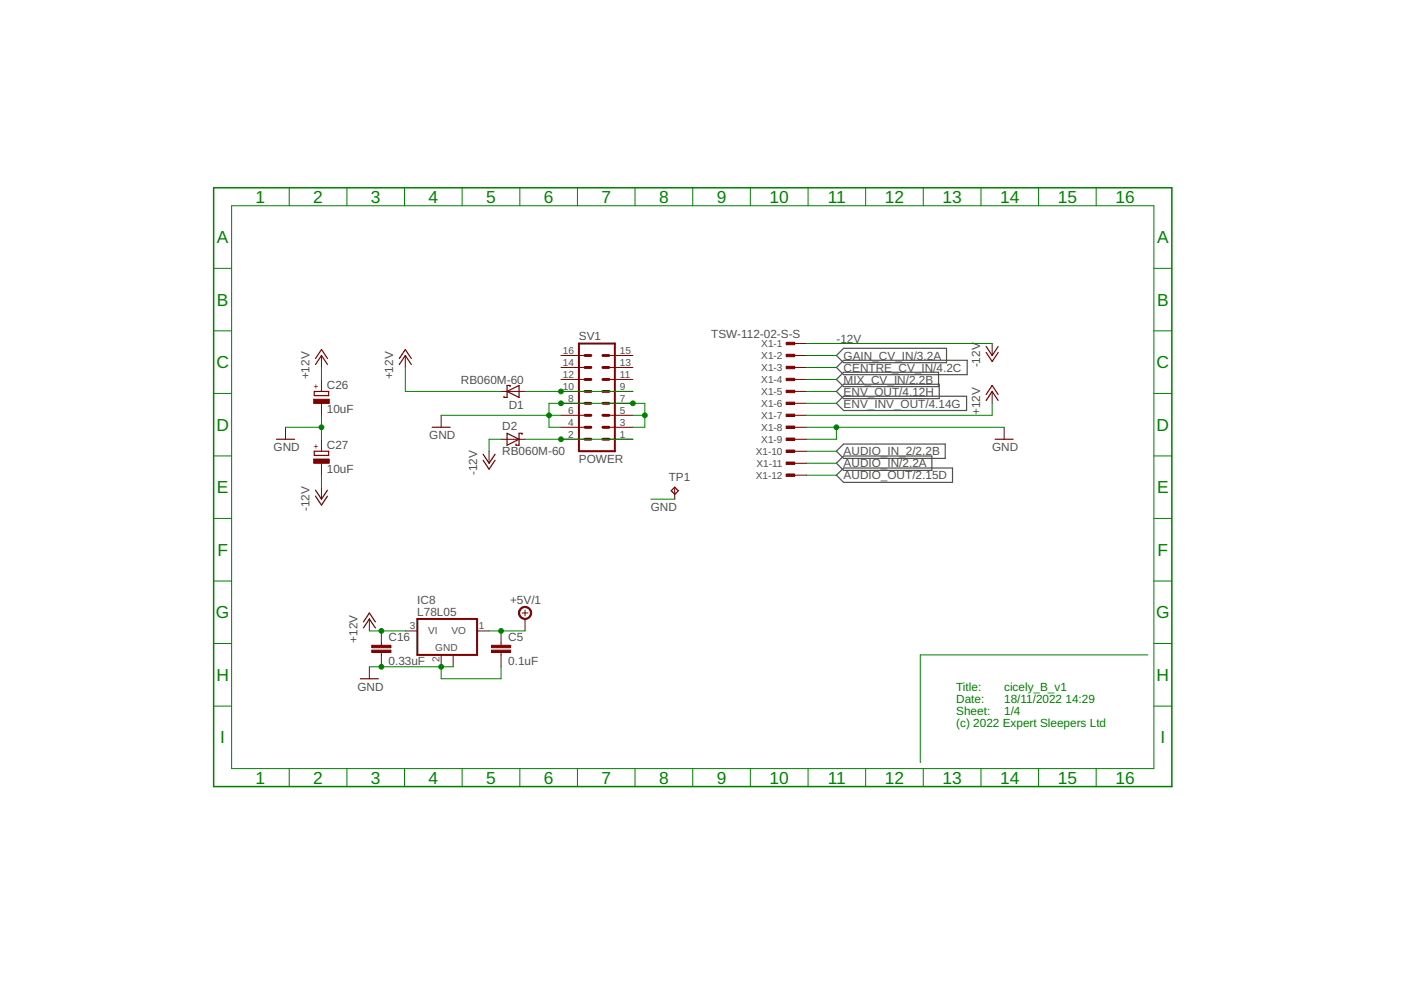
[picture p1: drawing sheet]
<svg xmlns="http://www.w3.org/2000/svg" width="297mm" height="210mm" viewBox="0 0 297 210" stroke-linecap="round" stroke-linejoin="round" font-family="sans-serif">
<path d="M178.9 73.9h21.8v3h-21.8l-1.6-1.5zM178.9 76.4h26.2v3h-26.2l-1.6-1.5zM178.9 78.9h20.1v3.1h-20.1l-1.6-1.5zM177.3 98.2l1.6-1.5h18.7v3h-18.7zM177.3 95.7l1.6-1.6h21.5v3.1h-21.5zM177.3 85.5l1.6-1.5h26v3h-26zM178.9 81.5h20.2v3h-20.2l-1.6-1.5zM177.3 100.8l1.6-1.6h23.1v3.1h-23.1z" fill="none" stroke="#505050" stroke-width=".25"/>
<path d="M122.7 72.8h7.7v22.9h-7.7zM88.5 131.2h12.7v7.7h-12.7z" fill="none" stroke="#800000" stroke-width=".42"/>
<g fill="none" stroke="#800000" stroke-width=".21">
<path d="M68.2 75.4v2.5M85.9 75.4v2.5M118.9 77.9h5.1M118.9 75.4h5.1M129.1 77.9h5.1M129.1 75.4h5.1M168.5 77.9h2.5M168.5 75.4h2.5M168.5 72.8h2.5M210.4 72.8v2.6M60.5 90.6v2.5M68.2 80.5v2.5"/>
<path d="M68.2 85.5v2.6M68.2 93.1v2.6M68.2 98.2v2.6M93.5 88.1v2.5M103.7 95.7v2.5M106.2 93.1h5.1M106.2 83h5.1M118.9 80.5h5.1M118.9 93.1h5.1M118.9 90.6h5.1M118.9 88.1h5.1M118.9 85.5h5.1"/>
<path d="M118.9 83h5.1M129.1 80.5h5.1M129.1 93.1h5.1M129.1 90.6h5.1M129.1 88.1h5.1M129.1 85.5h5.1M129.1 83h5.1M168.5 80.5h2.5M168.5 93.1h2.5M168.5 90.6h2.5M168.5 88.1h2.5M168.5 85.5h2.5"/>
<path d="M168.5 83h2.5M168.5 95.7h2.5M168.5 98.2h2.5M210.4 83v2.5M212.9 90.6v2.5M68.2 103.3v2.5M143.1 103.3v2.5M168.5 100.8h2.5M78.3 131.2v2.6M80.9 133.8v3M80.9 138.3v3.1M85.9 133.8h2.6"/>
<path d="M93.5 138.9v2.5M96.1 138.9v2.5M101.2 133.8h2.5M106.2 133.8v3M106.2 138.3v3.1M110.7 130h1.3M111.3 129.3v1.3M111.3 131.2v2.6M78.3 141.4v2.5"/>
</g>
<g fill="none" stroke="#800000" stroke-width=".61">
<path d="M124 77.9h1.3M124 75.4h1.3M127.8 77.9h1.3M127.8 75.4h1.3M124 83h1.3M124 85.5h1.3M124 88.1h1.3M124 90.6h1.3M124 93.1h1.3M124 80.5h1.3M127.8 83h1.3M127.8 85.5h1.3"/>
<path d="M127.8 88.1h1.3M127.8 90.6h1.3M127.8 93.1h1.3M127.8 80.5h1.3"/>
</g>
<g fill="none" stroke="#800000" stroke-width=".25">
<path d="M66.9 77.3l1.3-1.9 1.2 1.9M66.9 76l1.3-1.9 1.2 1.9M84.7 77.3l1.2-1.9 1.3 1.9M84.7 76l1.2-1.9 1.3 1.9M209.1 73.5l1.3 1.9 1.2-1.9M209.1 74.7l1.3 1.9 1.2-1.9M58.6 93.1h3.8M66.6 83h3.1v.9h-3.1zM66.6 95.7h3.1v.9h-3.1zM91.6 90.6h3.8M102.4 96.3l1.3 1.9 1.3-1.9M102.4 97.6l1.3 1.9 1.3-1.9"/>
<path d="M107.5 83l2.5-1.3v2.6zM107.5 91.9l2.5 1.2-2.5 1.3zM108.1 82v-.3h-.6v2.6h-.6v-.3M110.7 92.1v-.2h-.7v2.5h-.6v-.3M209.1 84.9l1.3-1.9 1.2 1.9M209.1 83.6l1.3-1.9 1.2 1.9M211 93.1h3.8M66.9 103.9l1.3 1.9 1.2-1.9M66.9 105.2l1.3 1.9 1.2-1.9M142.3 104.1l.8-.8 .7 .8-.7 .7zM77 133.1l1.3-1.9 1.3 1.9M77 131.9l1.3-1.9 1.3 1.9"/>
<path d="M76.4 143.9h3.8"/>
</g>
<g fill="#800000" stroke="#800000" stroke-width=".21">
<path d="M66.5 84.6h3.3v.9h-3.3z"/>
<path d="M66.5 97.3h3.3v.9h-3.3z"/>
<path d="M78.8 137.8h4.1v.5h-4.1z"/>
<path d="M78.8 136.8h4.1v.5h-4.1z"/>
<path d="M104.2 137.8h4.1v.5h-4.1z"/>
<path d="M104.2 136.8h4.1v.5h-4.1z"/>
<path d="M166.7 72.6h1.8v.5h-1.8z"/>
<path d="M166.7 75.1h1.8v.5h-1.8z"/>
<path d="M166.7 77.7h1.8v.5h-1.8z"/>
<path d="M166.7 80.2h1.8v.5h-1.8z"/>
<path d="M166.7 82.7h1.8v.5h-1.8z"/>
<path d="M166.7 85.3h1.8v.5h-1.8z"/>
<path d="M166.7 87.8h1.8v.5h-1.8z"/>
<path d="M166.7 90.3h1.8v.5h-1.8z"/>
<path d="M166.7 92.9h1.8v.5h-1.8z"/>
<path d="M166.7 95.4h1.8v.5h-1.8z"/>
<path d="M166.7 98h1.8v.5h-1.8z"/>
<path d="M166.7 100.5h1.8v.5h-1.8z"/>
</g>
<path d="M110.3 129a1.4 1.4 0 0 1 2.2 .2 1.4 1.4 0 0 1-.8 2.1 1.4 1.4 0 0 1-1.8-1.3h.3a1.15 1.15 0 0 1 1.6-1.1 1.15 1.15 0 0 1 .3 1.9 1.15 1.15 0 0 1-1.9-.6v-.2h-.3z" fill-rule="evenodd" fill="#800000" stroke="#800000" stroke-width=".21"/>
<path d="M45.3 39.8h203.2v127h-203.2z" fill="none" stroke="#008000" stroke-width=".32"/>
<g fill="none" stroke="#008000" stroke-width=".21">
<path d="M61.3 39.8v3.8M73.6 39.8v3.8M85.8 39.8v3.8M98 39.8v3.8M110.2 39.8v3.8M122.4 39.8v3.8M134.6 39.8v3.8M146.9 39.8v3.8M159.1 39.8v3.8M171.3 39.8v3.8M183.5 39.8v3.8M195.7 39.8v3.8"/>
<path d="M208 39.8v3.8M220.2 39.8v3.8M232.4 39.8v3.8M45.3 56.9h3.8M49.1 43.6h195.5v119.4h-195.5zM244.6 56.9h3.9M45.3 70.1h3.8M68.2 77.9v2.6M85.9 77.9v5.1h20.3M171 72.8h39.4M171 75.4h6.3M171 77.9h6.3"/>
<path d="M244.6 70.1h3.9M45.3 83.4h3.8M45.3 96.7h3.8M60.5 90.6h7.7M68.2 88.1v5M93.5 88.1h25.4M106.2 93.1h-2.5v2.6M111.3 93.1h22.9M111.3 83h22.9M118.9 90.6h-2.5v-5.1h20.3v5.1h-2.5M134.2 88.1h2.5M171 85.5h6.3"/>
<path d="M171 90.6h41.9M171 83h6.3M171 98.2h6.3M171 80.5h6.3M171 95.7h6.3M177.3 90.6v2.5h-6.3M210.4 85.5v2.6h-39.4M244.6 83.4h3.9M244.6 96.7h3.9M45.3 109.9h3.8M68.2 100.8v2.5M138 105.8h5.1"/>
<path d="M171 100.8h6.3M244.6 109.9h3.9M45.3 123.2h3.8M45.3 136.4h3.8M78.3 133.8h7.6M103.7 133.8h7.6M243.4 138.9h-48.3v22.8M244.6 123.2h3.9M244.6 136.4h3.9M45.3 149.7h3.8M78.3 141.4h17.8M93.5 141.4v2.5h12.7v-2.5"/>
<path d="M244.6 149.7h3.9M61.3 163v3.8M73.6 163v3.8M85.8 163v3.8M98 163v3.8M110.2 163v3.8M122.4 163v3.8M134.6 163v3.8M146.9 163v3.8M159.1 163v3.8M171.3 163v3.8M183.5 163v3.8"/>
<path d="M195.7 163v3.8M208 163v3.8M220.2 163v3.8M232.4 163v3.8"/>
</g>
<g fill="#008000" stroke="#008000" stroke-width=".21">
<circle cx="134.2" cy="85.5" r=".51"/>
<circle cx="118.9" cy="85.5" r=".51"/>
<circle cx="116.4" cy="88.1" r=".51"/>
<circle cx="136.7" cy="88.1" r=".51"/>
<circle cx="68.2" cy="90.6" r=".51"/>
<circle cx="93.5" cy="141.4" r=".51"/>
<circle cx="80.9" cy="141.4" r=".51"/>
<circle cx="177.3" cy="90.6" r=".51"/>
<circle cx="80.9" cy="133.8" r=".51"/>
<circle cx="118.9" cy="83" r=".51"/>
<circle cx="118.9" cy="93.1" r=".51"/>
<circle cx="106.2" cy="133.8" r=".51"/>
</g>
<g font-size="3.7" fill="#008000">
<text x="54.2" y="43">1</text>
<text x="66.4" y="43">2</text>
<text x="78.6" y="43">3</text>
<text x="90.9" y="43">4</text>
<text x="103.1" y="43">5</text>
<text x="115.3" y="43">6</text>
<text x="127.5" y="43">7</text>
<text x="139.7" y="43">8</text>
<text x="152" y="43">9</text>
<text x="163.1" y="43">10</text>
<text x="175.5" y="43">11</text>
<text x="187.6" y="43">12</text>
<text x="199.8" y="43">13</text>
<text x="212" y="43">14</text>
<text x="224.3" y="43">15</text>
<text x="236.5" y="43">16</text>
<text x="46" y="51.6">A</text>
<text x="245.3" y="51.6">A</text>
<text x="46" y="64.8">B</text>
<text x="245.3" y="64.8">B</text>
<text x="45.9" y="78.1">C</text>
<text x="245.2" y="78.1">C</text>
<text x="45.9" y="91.3">D</text>
<text x="245.2" y="91.3">D</text>
<text x="46" y="104.6">E</text>
<text x="245.3" y="104.6">E</text>
<text x="46.1" y="117.8">F</text>
<text x="245.4" y="117.8">F</text>
<text x="45.8" y="131.1">G</text>
<text x="245.1" y="131.1">G</text>
<text x="45.9" y="144.4">H</text>
<text x="245.2" y="144.4">H</text>
<text x="46.7" y="157.6">I</text>
<text x="246" y="157.6">I</text>
<text x="54.2" y="166.2">1</text>
<text x="66.4" y="166.2">2</text>
<text x="78.6" y="166.2">3</text>
<text x="90.9" y="166.2">4</text>
<text x="103.1" y="166.2">5</text>
<text x="115.3" y="166.2">6</text>
<text x="127.5" y="166.2">7</text>
<text x="139.7" y="166.2">8</text>
<text x="152" y="166.2">9</text>
<text x="163.1" y="166.2">10</text>
<text x="175.5" y="166.2">11</text>
<text x="187.6" y="166.2">12</text>
<text x="199.8" y="166.2">13</text>
<text x="212" y="166.2">14</text>
<text x="224.3" y="166.2">15</text>
<text x="236.5" y="166.2">16</text>
</g>
<g font-size="2.5" fill="#505050">
<text x="150.8" y="71.6">TSW-112-02-S-S</text>
<text x="122.7" y="72.1">SV1</text>
<text x="177.3" y="72.8">-12V</text>
<text x="178.9" y="76.3">GAIN_CV_IN/3.2A</text>
<text x="207.8" y="77.9" transform="rotate(-90 207.8 77.9)">-12V</text>
<text x="65.6" y="80.4" transform="rotate(-90 65.6 80.4)">+12V</text>
<text x="69.3" y="82.5">C26</text>
<text x="83.4" y="80.4" transform="rotate(-90 83.4 80.4)">+12V</text>
<text x="97.7" y="81.3">RB060M-60</text>
<text x="178.9" y="78.8">CENTRE_CV_IN/4.2C</text>
<text x="178.9" y="81.3">MIX_CV_IN/2.2B</text>
<text x="178.9" y="83.9">ENV_OUT/4.12H</text>
<text x="69.3" y="87.6">10uF</text>
<text x="107.9" y="86.7">D1</text>
<text x="178.9" y="86.4">ENV_INV_OUT/4.14G</text>
<text x="207.8" y="88.1" transform="rotate(-90 207.8 88.1)">+12V</text>
<text x="58" y="95.7">GND</text>
<text x="69.3" y="95.2">C27</text>
<text x="91" y="93.1">GND</text>
<text x="106.5" y="91.2">D2</text>
<text x="210.4" y="95.7">GND</text>
<text x="69.3" y="100.3">10uF</text>
<text x="101.2" y="100.8" transform="rotate(-90 101.2 100.8)">-12V</text>
<text x="106.5" y="96.6">RB060M-60</text>
<text x="122.7" y="98.2">POWER</text>
<text x="178.9" y="101.6">AUDIO_OUT/2.15D</text>
<text x="178.9" y="99.1">AUDIO_IN/2.2A</text>
<text x="178.9" y="96.6">AUDIO_IN_2/2.2B</text>
<text x="141.8" y="102">TP1</text>
<text x="65.6" y="108.4" transform="rotate(-90 65.6 108.4)">-12V</text>
<text x="138" y="108.4">GND</text>
<text x="88.5" y="130.6">L78L05</text>
<text x="88.5" y="128.1">IC8</text>
<text x="108.1" y="128.1">+5V/1</text>
<text x="75.8" y="136.3" transform="rotate(-90 75.8 136.3)">+12V</text>
<text x="82.4" y="135.9">C16</text>
<text x="107.8" y="135.9">C5</text>
<text x="82.4" y="141">0.33uF</text>
<text x="107.8" y="141">0.1uF</text>
<text x="75.8" y="146.5">GND</text>
</g>
<g font-size="2.5" fill="#008000">
<text x="202.7" y="146.5">Title:</text>
<text x="202.7" y="149">Date:</text>
<text x="212.9" y="146.5">cicely_B_v1</text>
<text x="212.9" y="149">18/11/2022</text>
<text x="225.9" y="149">14:29</text>
<text x="202.7" y="151.5">Sheet:</text>
<text x="202.7" y="154.1">(c) 2022 Expert Sleepers Ltd</text>
<text x="212.9" y="151.5">1/4</text>
</g>
<g font-size="2.1" fill="#505050">
<text x="119.3" y="77.6">14</text>
<text x="119.3" y="75">16</text>
<text x="131.4" y="77.6">13</text>
<text x="131.4" y="75">15</text>
<text x="161.4" y="73.6">X1-1</text>
<text x="161.4" y="76.1">X1-2</text>
<text x="119.3" y="82.6">10</text>
<text x="119.3" y="80.1">12</text>
<text x="131.4" y="82.6">9</text>
<text x="131.4" y="80.1">11</text>
<text x="161.4" y="78.7">X1-3</text>
<text x="161.4" y="81.2">X1-4</text>
<text x="161.4" y="83.7">X1-5</text>
<text x="120.5" y="87.7">6</text>
<text x="120.5" y="85.2">8</text>
<text x="131.4" y="87.7">5</text>
<text x="131.4" y="85.2">7</text>
<text x="161.4" y="86.3">X1-6</text>
<text x="161.4" y="88.8">X1-7</text>
<text x="120.5" y="92.8">2</text>
<text x="120.5" y="90.2">4</text>
<text x="131.4" y="92.8">1</text>
<text x="131.4" y="90.2">3</text>
<text x="161.4" y="91.4">X1-8</text>
<text x="161.4" y="93.9">X1-9</text>
<text x="160.2" y="96.4">X1-10</text>
<text x="160.2" y="101.5">X1-12</text>
<text x="160.4" y="99">X1-11</text>
<text x="86.9" y="133.4">3</text>
<text x="90.8" y="134.5">VI</text>
<text x="95.7" y="134.5">VO</text>
<text x="101.5" y="133.4">1</text>
<text x="92.3" y="138.1">GND</text>
<text x="93.2" y="140.4" transform="rotate(-90 93.2 140.4)">2</text>
</g>
<g font-size="1.8" fill="#800000">
<text x="67.6" y="82.6" transform="rotate(-90 67.6 82.6)">+</text>
<text x="67.6" y="95.3" transform="rotate(-90 67.6 95.3)">+</text>
</g>
</svg>
